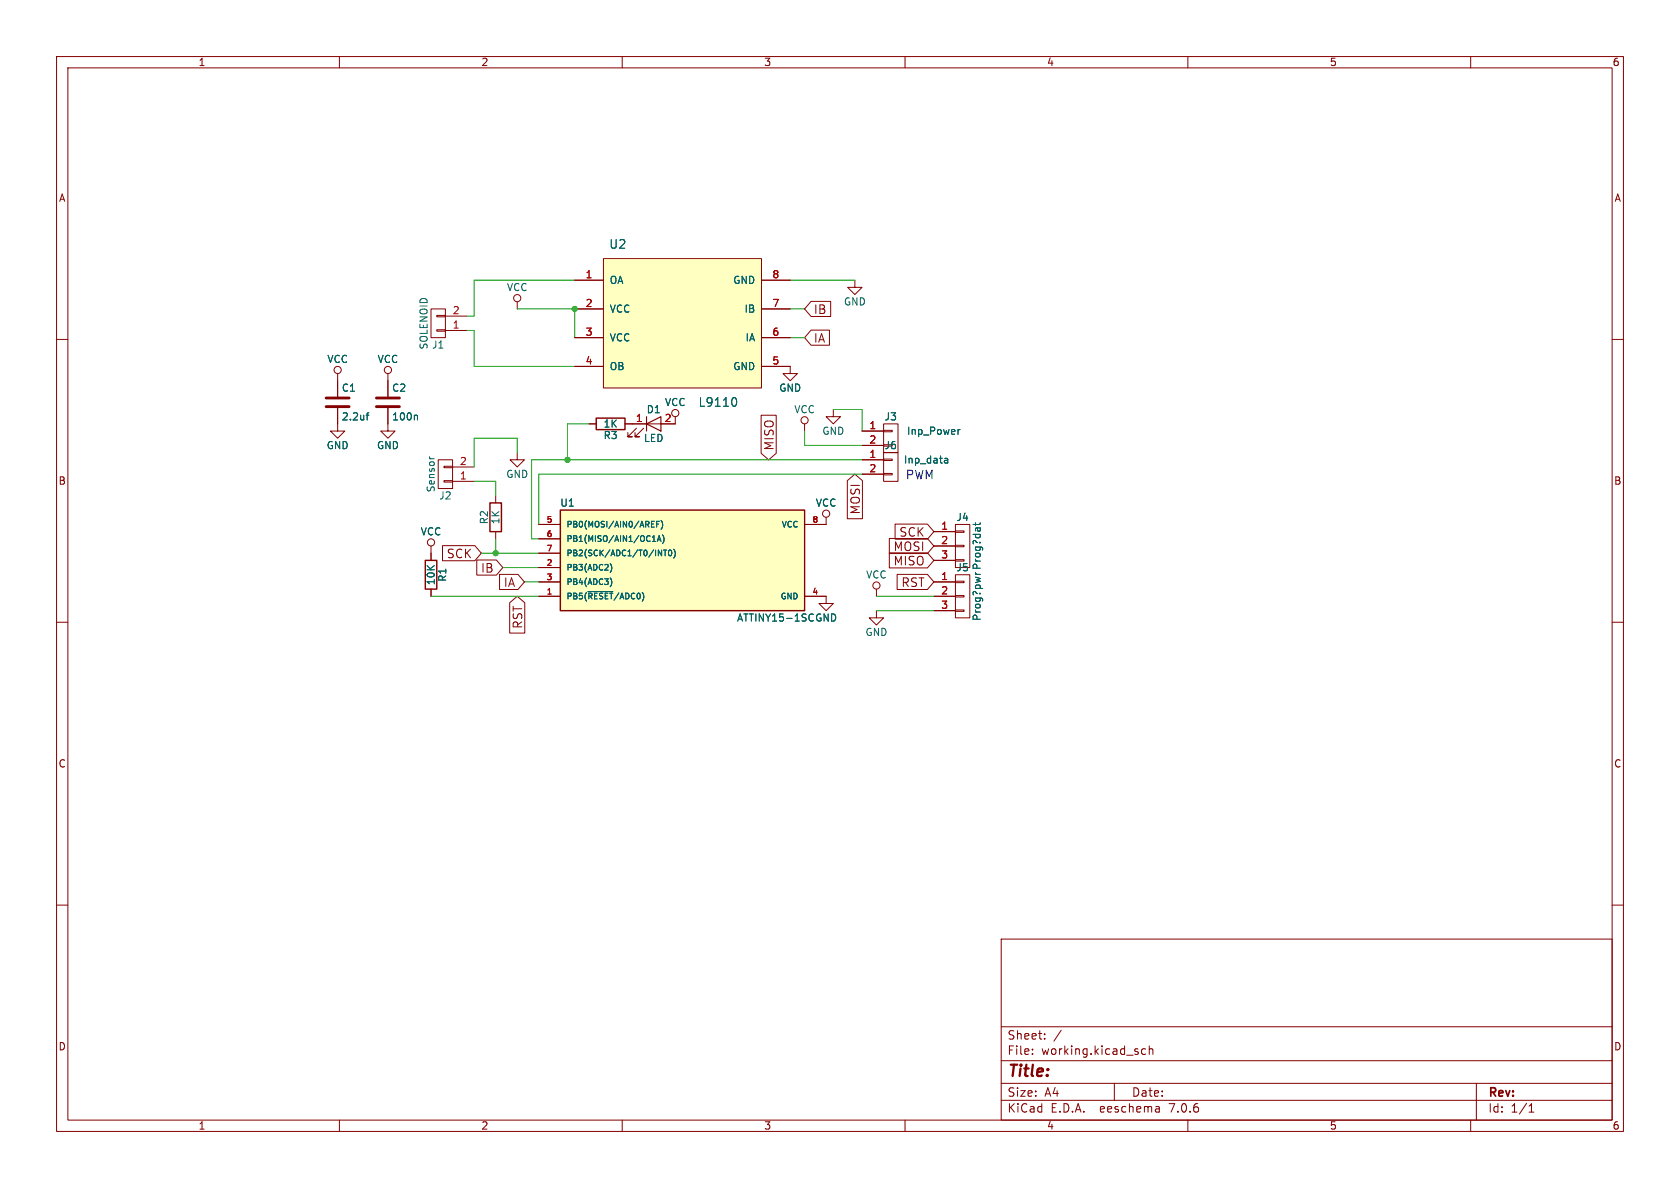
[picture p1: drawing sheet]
(kicad_sch (version 20230121) (generator eeschema)

 (paper "A4")

 (lib_symbols
  (symbol "BedLevelingSensor-rescue:ATTINY15-1SC" (pin_names (offset 1.016)) (in_bom yes) (on_board yes)
   (property "Reference" "U" (at -20.32 10.16 0) (effects (font (size 1.27 1.27))))
   (property "Value" "ATTINY15-1SC" (at 16.51 -10.16 0) (effects (font (size 1.27 1.27))))
   (property "Footprint" "Housings_SOIC:SOIC-8_3.9x4.9mm_Pitch1.27mm" (at 15.24 0 0) (effects (font (size 1.27 1.27) italic) hide))
   (property "Datasheet" "" (at -20.32 8.89 0) (effects (font (size 1.27 1.27)) hide))
   (symbol "ATTINY15-1SC_0_1"
    (rectangle (start -21.59 8.89) (end 21.59 -8.89) (stroke (width 0.254) (type solid)) (fill (type background))))
   (symbol "ATTINY15-1SC_1_1"
    (pin bidirectional line (at -25.4 -6.35 0) (length 3.81) (name "PB5(~{RESET}/ADC0)" (effects (font (size 1.016 1.016)))) (number "1" (effects (font (size 1.016 1.016)))))
    (pin bidirectional line (at -25.4 -1.27 0) (length 3.81) (name "PB3(ADC2)" (effects (font (size 1.016 1.016)))) (number "2" (effects (font (size 1.016 1.016)))))
    (pin bidirectional line (at -25.4 -3.81 0) (length 3.81) (name "PB4(ADC3)" (effects (font (size 1.016 1.016)))) (number "3" (effects (font (size 1.016 1.016)))))
    (pin power_in line (at 25.4 -6.35 180) (length 3.81) (name "GND" (effects (font (size 1.016 1.016)))) (number "4" (effects (font (size 1.016 1.016)))))
    (pin bidirectional line (at -25.4 6.35 0) (length 3.81) (name "PB0(MOSI/AIN0/AREF)" (effects (font (size 1.016 1.016)))) (number "5" (effects (font (size 1.016 1.016)))))
    (pin bidirectional line (at -25.4 3.81 0) (length 3.81) (name "PB1(MISO/AIN1/OC1A)" (effects (font (size 1.016 1.016)))) (number "6" (effects (font (size 1.016 1.016)))))
    (pin bidirectional line (at -25.4 1.27 0) (length 3.81) (name "PB2(SCK/ADC1/T0/INT0)" (effects (font (size 1.016 1.016)))) (number "7" (effects (font (size 1.016 1.016)))))
    (pin power_in line (at 25.4 6.35 180) (length 3.81) (name "VCC" (effects (font (size 1.016 1.016)))) (number "8" (effects (font (size 1.016 1.016)))))))
  (symbol "BedLevelingSensor-rescue:C" (pin_numbers hide) (pin_names (offset 0.254)) (in_bom yes) (on_board yes)
   (property "Reference" "C" (at 0.635 2.54 0) (effects (font (size 1.27 1.27)) (justify left)))
   (property "Value" "C" (at 0.635 -2.54 0) (effects (font (size 1.27 1.27)) (justify left)))
   (property "Footprint" "" (at 0.9652 -3.81 0) (effects (font (size 1.27 1.27)) hide))
   (property "Datasheet" "" (at 0 0 0) (effects (font (size 1.27 1.27)) hide))
   (symbol "C_0_1"
    (polyline (pts (xy -2.032 -0.762) (xy 2.032 -0.762)) (stroke (width 0.508) (type solid)) (fill (type none)))
    (polyline (pts (xy -2.032 0.762) (xy 2.032 0.762)) (stroke (width 0.508) (type solid)) (fill (type none))))
   (symbol "C_1_1"
    (pin passive line (at 0 3.81 270) (length 2.794) (name "~" (effects (font (size 1.27 1.27)))) (number "1" (effects (font (size 1.27 1.27)))))
    (pin passive line (at 0 -3.81 90) (length 2.794) (name "~" (effects (font (size 1.27 1.27)))) (number "2" (effects (font (size 1.27 1.27)))))))
  (symbol "BedLevelingSensor-rescue:CONN_01X02" (pin_names (offset 1.016) hide) (in_bom yes) (on_board yes)
   (property "Reference" "J" (at 0 3.81 0) (effects (font (size 1.27 1.27))))
   (property "Value" "CONN_01X02" (at 2.54 0 90) (effects (font (size 1.27 1.27))))
   (property "Footprint" "" (at 0 0 0) (effects (font (size 1.27 1.27)) hide))
   (property "Datasheet" "" (at 0 0 0) (effects (font (size 1.27 1.27)) hide))
   (symbol "CONN_01X02_0_1"
    (rectangle (start -1.27 -1.143) (end 0.254 -1.397) (stroke (width 0) (type solid)) (fill (type none)))
    (rectangle (start -1.27 1.397) (end 0.254 1.143) (stroke (width 0) (type solid)) (fill (type none)))
    (rectangle (start -1.27 2.54) (end 1.27 -2.54) (stroke (width 0) (type solid)) (fill (type none))))
   (symbol "CONN_01X02_1_1"
    (pin passive line (at -5.08 1.27 0) (length 3.81) (name "P1" (effects (font (size 1.27 1.27)))) (number "1" (effects (font (size 1.27 1.27)))))
    (pin passive line (at -5.08 -1.27 0) (length 3.81) (name "P2" (effects (font (size 1.27 1.27)))) (number "2" (effects (font (size 1.27 1.27)))))))
  (symbol "BedLevelingSensor-rescue:CONN_01X03" (pin_names (offset 1.016) hide) (in_bom yes) (on_board yes)
   (property "Reference" "J" (at 0 5.08 0) (effects (font (size 1.27 1.27))))
   (property "Value" "CONN_01X03" (at 2.54 0 90) (effects (font (size 1.27 1.27))))
   (property "Footprint" "" (at 0 0 0) (effects (font (size 1.27 1.27)) hide))
   (property "Datasheet" "" (at 0 0 0) (effects (font (size 1.27 1.27)) hide))
   (symbol "CONN_01X03_0_1"
    (rectangle (start -1.27 -2.413) (end 0.254 -2.667) (stroke (width 0) (type solid)) (fill (type none)))
    (rectangle (start -1.27 0.127) (end 0.254 -0.127) (stroke (width 0) (type solid)) (fill (type none)))
    (rectangle (start -1.27 2.667) (end 0.254 2.413) (stroke (width 0) (type solid)) (fill (type none)))
    (rectangle (start -1.27 3.81) (end 1.27 -3.81) (stroke (width 0) (type solid)) (fill (type none))))
   (symbol "CONN_01X03_1_1"
    (pin passive line (at -5.08 2.54 0) (length 3.81) (name "P1" (effects (font (size 1.27 1.27)))) (number "1" (effects (font (size 1.27 1.27)))))
    (pin passive line (at -5.08 0 0) (length 3.81) (name "P2" (effects (font (size 1.27 1.27)))) (number "2" (effects (font (size 1.27 1.27)))))
    (pin passive line (at -5.08 -2.54 0) (length 3.81) (name "P3" (effects (font (size 1.27 1.27)))) (number "3" (effects (font (size 1.27 1.27)))))))
  (symbol "BedLevelingSensor-rescue:GND" (power) (pin_names (offset 0)) (in_bom yes) (on_board yes)
   (property "Reference" "#PWR" (at 0 -6.35 0) (effects (font (size 1.27 1.27)) hide))
   (property "Value" "GND" (at 0 -3.81 0) (effects (font (size 1.27 1.27))))
   (property "Footprint" "" (at 0 0 0) (effects (font (size 1.27 1.27)) hide))
   (property "Datasheet" "" (at 0 0 0) (effects (font (size 1.27 1.27)) hide))
   (symbol "GND_0_1"
    (polyline (pts (xy 0 0) (xy 0 -1.27) (xy 1.27 -1.27) (xy 0 -2.54) (xy -1.27 -1.27) (xy 0 -1.27)) (stroke (width 0) (type solid)) (fill (type none))))
   (symbol "GND_1_1"
    (pin power_in line (at 0 0 270) (length 0) hide (name "GND" (effects (font (size 1.27 1.27)))) (number "1" (effects (font (size 1.27 1.27)))))))
  (symbol "BedLevelingSensor-rescue:LED" (pin_names (offset 1.016) hide) (in_bom yes) (on_board yes)
   (property "Reference" "D" (at 0 2.54 0) (effects (font (size 1.27 1.27))))
   (property "Value" "LED" (at 0 -2.54 0) (effects (font (size 1.27 1.27))))
   (property "Footprint" "" (at 0 0 0) (effects (font (size 1.27 1.27)) hide))
   (property "Datasheet" "" (at 0 0 0) (effects (font (size 1.27 1.27)) hide))
   (symbol "LED_0_1"
    (polyline (pts (xy -1.27 -1.27) (xy -1.27 1.27)) (stroke (width 0.2032) (type solid)) (fill (type none)))
    (polyline (pts (xy -1.27 0) (xy 1.27 0)) (stroke (width 0) (type solid)) (fill (type none)))
    (polyline (pts (xy 1.27 -1.27) (xy 1.27 1.27) (xy -1.27 0) (xy 1.27 -1.27)) (stroke (width 0.2032) (type solid)) (fill (type none)))
    (polyline (pts (xy -3.048 -0.762) (xy -4.572 -2.286) (xy -3.81 -2.286) (xy -4.572 -2.286) (xy -4.572 -1.524)) (stroke (width 0) (type solid)) (fill (type none)))
    (polyline (pts (xy -1.778 -0.762) (xy -3.302 -2.286) (xy -2.54 -2.286) (xy -3.302 -2.286) (xy -3.302 -1.524)) (stroke (width 0) (type solid)) (fill (type none))))
   (symbol "LED_1_1"
    (pin passive line (at -3.81 0 0) (length 2.54) (name "K" (effects (font (size 1.27 1.27)))) (number "1" (effects (font (size 1.27 1.27)))))
    (pin passive line (at 3.81 0 180) (length 2.54) (name "A" (effects (font (size 1.27 1.27)))) (number "2" (effects (font (size 1.27 1.27)))))))
  (symbol "BedLevelingSensor-rescue:R" (pin_numbers hide) (pin_names (offset 0)) (in_bom yes) (on_board yes)
   (property "Reference" "R" (at 2.032 0 90) (effects (font (size 1.27 1.27))))
   (property "Value" "R" (at 0 0 90) (effects (font (size 1.27 1.27))))
   (property "Footprint" "" (at -1.778 0 90) (effects (font (size 1.27 1.27)) hide))
   (property "Datasheet" "" (at 0 0 0) (effects (font (size 1.27 1.27)) hide))
   (symbol "R_0_1"
    (rectangle (start -1.016 -2.54) (end 1.016 2.54) (stroke (width 0.254) (type solid)) (fill (type none))))
   (symbol "R_1_1"
    (pin passive line (at 0 3.81 270) (length 1.27) (name "~" (effects (font (size 1.27 1.27)))) (number "1" (effects (font (size 1.27 1.27)))))
    (pin passive line (at 0 -3.81 90) (length 1.27) (name "~" (effects (font (size 1.27 1.27)))) (number "2" (effects (font (size 1.27 1.27)))))))
  (symbol "BedLevelingSensor-rescue:VCC" (power) (pin_names (offset 0)) (in_bom yes) (on_board yes)
   (property "Reference" "#PWR" (at 0 -3.81 0) (effects (font (size 1.27 1.27)) hide))
   (property "Value" "VCC" (at 0 3.81 0) (effects (font (size 1.27 1.27))))
   (property "Footprint" "" (at 0 0 0) (effects (font (size 1.27 1.27)) hide))
   (property "Datasheet" "" (at 0 0 0) (effects (font (size 1.27 1.27)) hide))
   (symbol "VCC_0_1"
    (polyline (pts (xy 0 0) (xy 0 1.27)) (stroke (width 0) (type solid)) (fill (type none)))
    (circle (center 0 1.905) (radius 0.635) (stroke (width 0) (type solid)) (fill (type none))))
   (symbol "VCC_1_1"
    (pin power_in line (at 0 0 90) (length 0) hide (name "VCC" (effects (font (size 1.27 1.27)))) (number "1" (effects (font (size 1.27 1.27)))))))
  (symbol "l9110:L9110" (pin_names (offset 1.016)) (in_bom yes) (on_board yes)
   (property "Reference" "U" (at -12.7 13.97 0) (effects (font (size 1.524 1.524))))
   (property "Value" "L9110" (at 5.08 -13.97 0) (effects (font (size 1.524 1.524))))
   (property "Footprint" "" (at -30.48 24.13 0) (effects (font (size 1.524 1.524)) hide))
   (property "Datasheet" "" (at -30.48 24.13 0) (effects (font (size 1.524 1.524)) hide))
   (symbol "L9110_0_1"
    (rectangle (start -15.24 11.43) (end 12.7 -11.43) (stroke (width 0) (type solid)) (fill (type background))))
   (symbol "L9110_1_1"
    (pin output line (at -20.32 7.62 0) (length 5.08) (name "OA" (effects (font (size 1.27 1.27)))) (number "1" (effects (font (size 1.27 1.27)))))
    (pin power_in line (at -20.32 2.54 0) (length 5.08) (name "VCC" (effects (font (size 1.27 1.27)))) (number "2" (effects (font (size 1.27 1.27)))))
    (pin power_in line (at -20.32 -2.54 0) (length 5.08) (name "VCC" (effects (font (size 1.27 1.27)))) (number "3" (effects (font (size 1.27 1.27)))))
    (pin output line (at -20.32 -7.62 0) (length 5.08) (name "OB" (effects (font (size 1.27 1.27)))) (number "4" (effects (font (size 1.27 1.27)))))
    (pin power_out line (at 17.78 -7.62 180) (length 5.08) (name "GND" (effects (font (size 1.27 1.27)))) (number "5" (effects (font (size 1.27 1.27)))))
    (pin input line (at 17.78 -2.54 180) (length 5.08) (name "IA" (effects (font (size 1.27 1.27)))) (number "6" (effects (font (size 1.27 1.27)))))
    (pin input line (at 17.78 2.54 180) (length 5.08) (name "IB" (effects (font (size 1.27 1.27)))) (number "7" (effects (font (size 1.27 1.27)))))
    (pin power_in line (at 17.78 7.62 180) (length 5.08) (name "GND" (effects (font (size 1.27 1.27)))) (number "8" (effects (font (size 1.27 1.27))))))))

 (junction (at 87.63 97.79) (diameter 0) (color 0 0 0 0))
 (junction (at 101.6 54.61) (diameter 0) (color 0 0 0 0))
 (junction (at 100.33 81.28) (diameter 0) (color 0 0 0 0))

 (wire (pts (xy 93.98 95.25) (xy 93.98 81.28)) (stroke (width 0) (type default)))
 (wire (pts (xy 85.09 97.79) (xy 87.63 97.79)) (stroke (width 0) (type default)))
 (wire (pts (xy 76.2 105.41) (xy 95.25 105.41)) (stroke (width 0) (type default)))
 (wire (pts (xy 87.63 97.79) (xy 95.25 97.79)) (stroke (width 0) (type default)))
 (wire (pts (xy 100.33 81.28) (xy 152.4 81.28)) (stroke (width 0) (type default)))
 (wire (pts (xy 95.25 102.87) (xy 92.71 102.87)) (stroke (width 0) (type default)))
 (wire (pts (xy 142.24 59.69) (xy 139.7 59.69)) (stroke (width 0) (type default)))
 (wire (pts (xy 142.24 78.74) (xy 142.24 76.2)) (stroke (width 0) (type default)))
 (wire (pts (xy 83.82 55.88) (xy 83.82 49.53)) (stroke (width 0) (type default)))
 (wire (pts (xy 151.13 49.53) (xy 139.7 49.53)) (stroke (width 0) (type default)))
 (wire (pts (xy 101.6 54.61) (xy 101.6 59.69)) (stroke (width 0) (type default)))
 (wire (pts (xy 95.25 100.33) (xy 88.9 100.33)) (stroke (width 0) (type default)))
 (wire (pts (xy 152.4 72.39) (xy 152.4 76.2)) (stroke (width 0) (type default)))
 (wire (pts (xy 82.55 58.42) (xy 83.82 58.42)) (stroke (width 0) (type default)))
 (wire (pts (xy 95.25 83.82) (xy 95.25 92.71)) (stroke (width 0) (type default)))
 (wire (pts (xy 83.82 64.77) (xy 101.6 64.77)) (stroke (width 0) (type default)))
 (wire (pts (xy 152.4 83.82) (xy 95.25 83.82)) (stroke (width 0) (type default)))
 (wire (pts (xy 87.63 85.09) (xy 83.82 85.09)) (stroke (width 0) (type default)))
 (wire (pts (xy 95.25 95.25) (xy 93.98 95.25)) (stroke (width 0) (type default)))
 (wire (pts (xy 142.24 54.61) (xy 139.7 54.61)) (stroke (width 0) (type default)))
 (wire (pts (xy 93.98 81.28) (xy 100.33 81.28)) (stroke (width 0) (type default)))
 (wire (pts (xy 147.32 72.39) (xy 152.4 72.39)) (stroke (width 0) (type default)))
 (wire (pts (xy 91.44 54.61) (xy 101.6 54.61)) (stroke (width 0) (type default)))
 (wire (pts (xy 165.1 107.95) (xy 154.94 107.95)) (stroke (width 0) (type default)))
 (wire (pts (xy 91.44 80.01) (xy 91.44 77.47)) (stroke (width 0) (type default)))
 (wire (pts (xy 82.55 55.88) (xy 83.82 55.88)) (stroke (width 0) (type default)))
 (wire (pts (xy 104.14 74.93) (xy 100.33 74.93)) (stroke (width 0) (type default)))
 (wire (pts (xy 91.44 77.47) (xy 83.82 77.47)) (stroke (width 0) (type default)))
 (wire (pts (xy 83.82 58.42) (xy 83.82 64.77)) (stroke (width 0) (type default)))
 (wire (pts (xy 83.82 49.53) (xy 101.6 49.53)) (stroke (width 0) (type default)))
 (wire (pts (xy 152.4 78.74) (xy 142.24 78.74)) (stroke (width 0) (type default)))
 (wire (pts (xy 165.1 105.41) (xy 154.94 105.41)) (stroke (width 0) (type default)))
 (wire (pts (xy 83.82 82.55) (xy 83.82 77.47)) (stroke (width 0) (type default)))
 (wire (pts (xy 87.63 95.25) (xy 87.63 97.79)) (stroke (width 0) (type default)))
 (wire (pts (xy 100.33 74.93) (xy 100.33 81.28)) (stroke (width 0) (type default)))
 (wire (pts (xy 87.63 87.63) (xy 87.63 85.09)) (stroke (width 0) (type default)))

 (text "PWM" (at 160.02 85.09 0) (effects (font (size 1.524 1.524)) (justify left bottom)))

 (global_label "SCK" (shape input) (at 165.1 93.98 180) (effects (font (size 1.524 1.524)) (justify right))
  (property "Intersheetrefs" "${INTERSHEET_REFS}" (at 165.1 93.98 0) (effects (font (size 1.27 1.27)) hide)))
 (global_label "IB" (shape input) (at 142.24 54.61 0) (effects (font (size 1.524 1.524)) (justify left))
  (property "Intersheetrefs" "${INTERSHEET_REFS}" (at 142.24 54.61 0) (effects (font (size 1.27 1.27)) hide)))
 (global_label "IA" (shape input) (at 92.71 102.87 180) (effects (font (size 1.524 1.524)) (justify right))
  (property "Intersheetrefs" "${INTERSHEET_REFS}" (at 92.71 102.87 0) (effects (font (size 1.27 1.27)) hide)))
 (global_label "MOSI" (shape input) (at 151.13 83.82 270) (effects (font (size 1.524 1.524)) (justify right))
  (property "Intersheetrefs" "${INTERSHEET_REFS}" (at 151.13 83.82 0) (effects (font (size 1.27 1.27)) hide)))
 (global_label "MISO" (shape input) (at 165.1 99.06 180) (effects (font (size 1.524 1.524)) (justify right))
  (property "Intersheetrefs" "${INTERSHEET_REFS}" (at 165.1 99.06 0) (effects (font (size 1.27 1.27)) hide)))
 (global_label "RST" (shape input) (at 165.1 102.87 180) (effects (font (size 1.524 1.524)) (justify right))
  (property "Intersheetrefs" "${INTERSHEET_REFS}" (at 165.1 102.87 0) (effects (font (size 1.27 1.27)) hide)))
 (global_label "IB" (shape input) (at 88.9 100.33 180) (effects (font (size 1.524 1.524)) (justify right))
  (property "Intersheetrefs" "${INTERSHEET_REFS}" (at 88.9 100.33 0) (effects (font (size 1.27 1.27)) hide)))
 (global_label "MOSI" (shape input) (at 165.1 96.52 180) (effects (font (size 1.524 1.524)) (justify right))
  (property "Intersheetrefs" "${INTERSHEET_REFS}" (at 165.1 96.52 0) (effects (font (size 1.27 1.27)) hide)))
 (global_label "SCK" (shape input) (at 85.09 97.79 180) (effects (font (size 1.524 1.524)) (justify right))
  (property "Intersheetrefs" "${INTERSHEET_REFS}" (at 85.09 97.79 0) (effects (font (size 1.27 1.27)) hide)))
 (global_label "MISO" (shape input) (at 135.89 81.28 90) (effects (font (size 1.524 1.524)) (justify left))
  (property "Intersheetrefs" "${INTERSHEET_REFS}" (at 135.89 81.28 0) (effects (font (size 1.27 1.27)) hide)))
 (global_label "IA" (shape input) (at 142.24 59.69 0) (effects (font (size 1.524 1.524)) (justify left))
  (property "Intersheetrefs" "${INTERSHEET_REFS}" (at 142.24 59.69 0) (effects (font (size 1.27 1.27)) hide)))
 (global_label "RST" (shape input) (at 91.44 105.41 270) (effects (font (size 1.524 1.524)) (justify right))
  (property "Intersheetrefs" "${INTERSHEET_REFS}" (at 91.44 105.41 0) (effects (font (size 1.27 1.27)) hide)))

 (symbol (lib_id "BedLevelingSensor-rescue:ATTINY15-1SC") (at 120.65 99.06 0) (unit 1) (in_bom yes) (on_board yes) (dnp no)
  (property "Reference" "U1" (at 100.33 88.9 0) (effects (font (size 1.27 1.27))))
  (property "Value" "ATTINY15-1SC" (at 137.16 109.22 0) (effects (font (size 1.27 1.27))))
  (property "Footprint" "SMD_Packages:SOIC-8-N" (at 135.89 99.06 0) (effects (font (size 1.27 1.27) italic) hide))
  (property "Datasheet" "" (at 100.33 90.17 0) (effects (font (size 1.27 1.27)) hide)) (pin "1") (pin "2") (pin "3") (pin "4") (pin "5") (pin "6") (pin "7") (pin "8"))

 (symbol (lib_id "BedLevelingSensor-rescue:GND") (at 146.05 105.41 0) (unit 1) (in_bom yes) (on_board yes) (dnp no)
  (property "Reference" "#PWR12" (at 146.05 111.76 0) (effects (font (size 1.27 1.27)) hide))
  (property "Value" "GND" (at 146.05 109.22 0) (effects (font (size 1.27 1.27))))
  (property "Footprint" "" (at 146.05 105.41 0) (effects (font (size 1.27 1.27)) hide))
  (property "Datasheet" "" (at 146.05 105.41 0) (effects (font (size 1.27 1.27)) hide)) (pin "1"))

 (symbol (lib_id "BedLevelingSensor-rescue:VCC") (at 146.05 92.71 0) (unit 1) (in_bom yes) (on_board yes) (dnp no)
  (property "Reference" "#PWR11" (at 146.05 96.52 0) (effects (font (size 1.27 1.27)) hide))
  (property "Value" "VCC" (at 146.05 88.9 0) (effects (font (size 1.27 1.27))))
  (property "Footprint" "" (at 146.05 92.71 0) (effects (font (size 1.27 1.27)) hide))
  (property "Datasheet" "" (at 146.05 92.71 0) (effects (font (size 1.27 1.27)) hide)) (pin "1"))

 (symbol (lib_id "BedLevelingSensor-rescue:R") (at 76.2 101.6 0) (unit 1) (in_bom yes) (on_board yes) (dnp no)
  (property "Reference" "R1" (at 78.232 101.6 90) (effects (font (size 1.27 1.27))))
  (property "Value" "10K" (at 76.2 101.6 90) (effects (font (size 1.27 1.27))))
  (property "Footprint" "Resistors_SMD:R_0603_HandSoldering" (at 74.422 101.6 90) (effects (font (size 1.27 1.27)) hide))
  (property "Datasheet" "" (at 76.2 101.6 0) (effects (font (size 1.27 1.27)) hide)) (pin "1") (pin "2"))

 (symbol (lib_id "BedLevelingSensor-rescue:VCC") (at 76.2 97.79 0) (unit 1) (in_bom yes) (on_board yes) (dnp no)
  (property "Reference" "#PWR5" (at 76.2 101.6 0) (effects (font (size 1.27 1.27)) hide))
  (property "Value" "VCC" (at 76.2 93.98 0) (effects (font (size 1.27 1.27))))
  (property "Footprint" "" (at 76.2 97.79 0) (effects (font (size 1.27 1.27)) hide))
  (property "Datasheet" "" (at 76.2 97.79 0) (effects (font (size 1.27 1.27)) hide)) (pin "1"))

 (symbol (lib_id "l9110:L9110") (at 121.92 57.15 0) (unit 1) (in_bom yes) (on_board yes) (dnp no)
  (property "Reference" "U2" (at 109.22 43.18 0) (effects (font (size 1.524 1.524))))
  (property "Value" "L9110" (at 127 71.12 0) (effects (font (size 1.524 1.524))))
  (property "Footprint" "Housings_SOIC:SOIC-8_3.9x4.9mm_Pitch1.27mm" (at 91.44 33.02 0) (effects (font (size 1.524 1.524)) hide))
  (property "Datasheet" "" (at 91.44 33.02 0) (effects (font (size 1.524 1.524)) hide)) (pin "1") (pin "2") (pin "3") (pin "4") (pin "5") (pin "6") (pin "7") (pin "8"))

 (symbol (lib_id "BedLevelingSensor-rescue:GND") (at 139.7 64.77 0) (unit 1) (in_bom yes) (on_board yes) (dnp no)
  (property "Reference" "#PWR9" (at 139.7 71.12 0) (effects (font (size 1.27 1.27)) hide))
  (property "Value" "GND" (at 139.7 68.58 0) (effects (font (size 1.27 1.27))))
  (property "Footprint" "" (at 139.7 64.77 0) (effects (font (size 1.27 1.27)) hide))
  (property "Datasheet" "" (at 139.7 64.77 0) (effects (font (size 1.27 1.27)) hide)) (pin "1"))

 (symbol (lib_id "BedLevelingSensor-rescue:GND") (at 151.13 49.53 0) (unit 1) (in_bom yes) (on_board yes) (dnp no)
  (property "Reference" "#PWR14" (at 151.13 55.88 0) (effects (font (size 1.27 1.27)) hide))
  (property "Value" "GND" (at 151.13 53.34 0) (effects (font (size 1.27 1.27))))
  (property "Footprint" "" (at 151.13 49.53 0) (effects (font (size 1.27 1.27)) hide))
  (property "Datasheet" "" (at 151.13 49.53 0) (effects (font (size 1.27 1.27)) hide)) (pin "1"))

 (symbol (lib_id "BedLevelingSensor-rescue:VCC") (at 91.44 54.61 0) (unit 1) (in_bom yes) (on_board yes) (dnp no)
  (property "Reference" "#PWR6" (at 91.44 58.42 0) (effects (font (size 1.27 1.27)) hide))
  (property "Value" "VCC" (at 91.44 50.8 0) (effects (font (size 1.27 1.27))))
  (property "Footprint" "" (at 91.44 54.61 0) (effects (font (size 1.27 1.27)) hide))
  (property "Datasheet" "" (at 91.44 54.61 0) (effects (font (size 1.27 1.27)) hide)) (pin "1"))

 (symbol (lib_id "BedLevelingSensor-rescue:CONN_01X02") (at 77.47 57.15 180) (unit 1) (in_bom yes) (on_board yes) (dnp no)
  (property "Reference" "J1" (at 77.47 60.96 0) (effects (font (size 1.27 1.27))))
  (property "Value" "SOLENOID" (at 74.93 57.15 90) (effects (font (size 1.27 1.27))))
  (property "Footprint" "Capacitors_SMD:C_1210_HandSoldering" (at 77.47 57.15 0) (effects (font (size 1.27 1.27)) hide))
  (property "Datasheet" "" (at 77.47 57.15 0) (effects (font (size 1.27 1.27)) hide)) (pin "1") (pin "2"))

 (symbol (lib_id "BedLevelingSensor-rescue:CONN_01X02") (at 78.74 83.82 180) (unit 1) (in_bom yes) (on_board yes) (dnp no)
  (property "Reference" "J2" (at 78.74 87.63 0) (effects (font (size 1.27 1.27))))
  (property "Value" "Sensor" (at 76.2 83.82 90) (effects (font (size 1.27 1.27))))
  (property "Footprint" "Capacitors_SMD:C_1210_HandSoldering" (at 78.74 83.82 0) (effects (font (size 1.27 1.27)) hide))
  (property "Datasheet" "" (at 78.74 83.82 0) (effects (font (size 1.27 1.27)) hide)) (pin "1") (pin "2"))

 (symbol (lib_id "BedLevelingSensor-rescue:R") (at 87.63 91.44 180) (unit 1) (in_bom yes) (on_board yes) (dnp no)
  (property "Reference" "R2" (at 85.598 91.44 90) (effects (font (size 1.27 1.27))))
  (property "Value" "1K" (at 87.63 91.44 90) (effects (font (size 1.27 1.27))))
  (property "Footprint" "Resistors_SMD:R_0603_HandSoldering" (at 89.408 91.44 90) (effects (font (size 1.27 1.27)) hide))
  (property "Datasheet" "" (at 87.63 91.44 0) (effects (font (size 1.27 1.27)) hide)) (pin "1") (pin "2"))

 (symbol (lib_id "BedLevelingSensor-rescue:GND") (at 91.44 80.01 0) (unit 1) (in_bom yes) (on_board yes) (dnp no)
  (property "Reference" "#PWR7" (at 91.44 86.36 0) (effects (font (size 1.27 1.27)) hide))
  (property "Value" "GND" (at 91.44 83.82 0) (effects (font (size 1.27 1.27))))
  (property "Footprint" "" (at 91.44 80.01 0) (effects (font (size 1.27 1.27)) hide))
  (property "Datasheet" "" (at 91.44 80.01 0) (effects (font (size 1.27 1.27)) hide)) (pin "1"))

 (symbol (lib_id "BedLevelingSensor-rescue:GND") (at 147.32 72.39 0) (unit 1) (in_bom yes) (on_board yes) (dnp no)
  (property "Reference" "#PWR13" (at 147.32 78.74 0) (effects (font (size 1.27 1.27)) hide))
  (property "Value" "GND" (at 147.32 76.2 0) (effects (font (size 1.27 1.27))))
  (property "Footprint" "" (at 147.32 72.39 0) (effects (font (size 1.27 1.27)) hide))
  (property "Datasheet" "" (at 147.32 72.39 0) (effects (font (size 1.27 1.27)) hide)) (pin "1"))

 (symbol (lib_id "BedLevelingSensor-rescue:VCC") (at 142.24 76.2 0) (unit 1) (in_bom yes) (on_board yes) (dnp no)
  (property "Reference" "#PWR10" (at 142.24 80.01 0) (effects (font (size 1.27 1.27)) hide))
  (property "Value" "VCC" (at 142.24 72.39 0) (effects (font (size 1.27 1.27))))
  (property "Footprint" "" (at 142.24 76.2 0) (effects (font (size 1.27 1.27)) hide))
  (property "Datasheet" "" (at 142.24 76.2 0) (effects (font (size 1.27 1.27)) hide)) (pin "1"))

 (symbol (lib_id "BedLevelingSensor-rescue:LED") (at 115.57 74.93 0) (unit 1) (in_bom yes) (on_board yes) (dnp no)
  (property "Reference" "D1" (at 115.57 72.39 0) (effects (font (size 1.27 1.27))))
  (property "Value" "LED" (at 115.57 77.47 0) (effects (font (size 1.27 1.27))))
  (property "Footprint" "LEDs:LED_0805" (at 115.57 74.93 0) (effects (font (size 1.27 1.27)) hide))
  (property "Datasheet" "" (at 115.57 74.93 0) (effects (font (size 1.27 1.27)) hide)) (pin "1") (pin "2"))

 (symbol (lib_id "BedLevelingSensor-rescue:R") (at 107.95 74.93 270) (unit 1) (in_bom yes) (on_board yes) (dnp no)
  (property "Reference" "R3" (at 107.95 76.962 90) (effects (font (size 1.27 1.27))))
  (property "Value" "1K" (at 107.95 74.93 90) (effects (font (size 1.27 1.27))))
  (property "Footprint" "Resistors_SMD:R_0603_HandSoldering" (at 107.95 73.152 90) (effects (font (size 1.27 1.27)) hide))
  (property "Datasheet" "" (at 107.95 74.93 0) (effects (font (size 1.27 1.27)) hide)) (pin "1") (pin "2"))

 (symbol (lib_id "BedLevelingSensor-rescue:CONN_01X03") (at 170.18 96.52 0) (unit 1) (in_bom yes) (on_board yes) (dnp no)
  (property "Reference" "J4" (at 170.18 91.44 0) (effects (font (size 1.27 1.27))))
  (property "Value" "Prog?dat" (at 172.72 96.52 90) (effects (font (size 1.27 1.27))))
  (property "Footprint" "Connectors:GS3" (at 170.18 96.52 0) (effects (font (size 1.27 1.27)) hide))
  (property "Datasheet" "" (at 170.18 96.52 0) (effects (font (size 1.27 1.27)) hide)) (pin "1") (pin "2") (pin "3"))

 (symbol (lib_id "BedLevelingSensor-rescue:CONN_01X03") (at 170.18 105.41 0) (unit 1) (in_bom yes) (on_board yes) (dnp no)
  (property "Reference" "J5" (at 170.18 100.33 0) (effects (font (size 1.27 1.27))))
  (property "Value" "Prog?pwr" (at 172.72 105.41 90) (effects (font (size 1.27 1.27))))
  (property "Footprint" "Connectors:GS3" (at 170.18 105.41 0) (effects (font (size 1.27 1.27)) hide))
  (property "Datasheet" "" (at 170.18 105.41 0) (effects (font (size 1.27 1.27)) hide)) (pin "1") (pin "2") (pin "3"))

 (symbol (lib_id "BedLevelingSensor-rescue:VCC") (at 154.94 105.41 0) (unit 1) (in_bom yes) (on_board yes) (dnp no)
  (property "Reference" "#PWR15" (at 154.94 109.22 0) (effects (font (size 1.27 1.27)) hide))
  (property "Value" "VCC" (at 154.94 101.6 0) (effects (font (size 1.27 1.27))))
  (property "Footprint" "" (at 154.94 105.41 0) (effects (font (size 1.27 1.27)) hide))
  (property "Datasheet" "" (at 154.94 105.41 0) (effects (font (size 1.27 1.27)) hide)) (pin "1"))

 (symbol (lib_id "BedLevelingSensor-rescue:GND") (at 154.94 107.95 0) (unit 1) (in_bom yes) (on_board yes) (dnp no)
  (property "Reference" "#PWR16" (at 154.94 114.3 0) (effects (font (size 1.27 1.27)) hide))
  (property "Value" "GND" (at 154.94 111.76 0) (effects (font (size 1.27 1.27))))
  (property "Footprint" "" (at 154.94 107.95 0) (effects (font (size 1.27 1.27)) hide))
  (property "Datasheet" "" (at 154.94 107.95 0) (effects (font (size 1.27 1.27)) hide)) (pin "1"))

 (symbol (lib_id "BedLevelingSensor-rescue:C") (at 68.58 71.12 0) (unit 1) (in_bom yes) (on_board yes) (dnp no)
  (property "Reference" "C2" (at 69.215 68.58 0) (effects (font (size 1.27 1.27)) (justify left)))
  (property "Value" "100n" (at 69.215 73.66 0) (effects (font (size 1.27 1.27)) (justify left)))
  (property "Footprint" "Capacitors_SMD:C_0603_HandSoldering" (at 69.5452 74.93 0) (effects (font (size 1.27 1.27)) hide))
  (property "Datasheet" "" (at 68.58 71.12 0) (effects (font (size 1.27 1.27)) hide)) (pin "1") (pin "2"))

 (symbol (lib_id "BedLevelingSensor-rescue:C") (at 59.69 71.12 0) (unit 1) (in_bom yes) (on_board yes) (dnp no)
  (property "Reference" "C1" (at 60.325 68.58 0) (effects (font (size 1.27 1.27)) (justify left)))
  (property "Value" "2.2uf" (at 60.325 73.66 0) (effects (font (size 1.27 1.27)) (justify left)))
  (property "Footprint" "Capacitors_SMD:C_0603_HandSoldering" (at 60.6552 74.93 0) (effects (font (size 1.27 1.27)) hide))
  (property "Datasheet" "" (at 59.69 71.12 0) (effects (font (size 1.27 1.27)) hide)) (pin "1") (pin "2"))

 (symbol (lib_id "BedLevelingSensor-rescue:GND") (at 68.58 74.93 0) (unit 1) (in_bom yes) (on_board yes) (dnp no)
  (property "Reference" "#PWR4" (at 68.58 81.28 0) (effects (font (size 1.27 1.27)) hide))
  (property "Value" "GND" (at 68.58 78.74 0) (effects (font (size 1.27 1.27))))
  (property "Footprint" "" (at 68.58 74.93 0) (effects (font (size 1.27 1.27)) hide))
  (property "Datasheet" "" (at 68.58 74.93 0) (effects (font (size 1.27 1.27)) hide)) (pin "1"))

 (symbol (lib_id "BedLevelingSensor-rescue:GND") (at 59.69 74.93 0) (unit 1) (in_bom yes) (on_board yes) (dnp no)
  (property "Reference" "#PWR2" (at 59.69 81.28 0) (effects (font (size 1.27 1.27)) hide))
  (property "Value" "GND" (at 59.69 78.74 0) (effects (font (size 1.27 1.27))))
  (property "Footprint" "" (at 59.69 74.93 0) (effects (font (size 1.27 1.27)) hide))
  (property "Datasheet" "" (at 59.69 74.93 0) (effects (font (size 1.27 1.27)) hide)) (pin "1"))

 (symbol (lib_id "BedLevelingSensor-rescue:VCC") (at 68.58 67.31 0) (unit 1) (in_bom yes) (on_board yes) (dnp no)
  (property "Reference" "#PWR3" (at 68.58 71.12 0) (effects (font (size 1.27 1.27)) hide))
  (property "Value" "VCC" (at 68.58 63.5 0) (effects (font (size 1.27 1.27))))
  (property "Footprint" "" (at 68.58 67.31 0) (effects (font (size 1.27 1.27)) hide))
  (property "Datasheet" "" (at 68.58 67.31 0) (effects (font (size 1.27 1.27)) hide)) (pin "1"))

 (symbol (lib_id "BedLevelingSensor-rescue:VCC") (at 59.69 67.31 0) (unit 1) (in_bom yes) (on_board yes) (dnp no)
  (property "Reference" "#PWR1" (at 59.69 71.12 0) (effects (font (size 1.27 1.27)) hide))
  (property "Value" "VCC" (at 59.69 63.5 0) (effects (font (size 1.27 1.27))))
  (property "Footprint" "" (at 59.69 67.31 0) (effects (font (size 1.27 1.27)) hide))
  (property "Datasheet" "" (at 59.69 67.31 0) (effects (font (size 1.27 1.27)) hide)) (pin "1"))

 (symbol (lib_id "BedLevelingSensor-rescue:VCC") (at 119.38 74.93 0) (unit 1) (in_bom yes) (on_board yes) (dnp no)
  (property "Reference" "#PWR8" (at 119.38 78.74 0) (effects (font (size 1.27 1.27)) hide))
  (property "Value" "VCC" (at 119.38 71.12 0) (effects (font (size 1.27 1.27))))
  (property "Footprint" "" (at 119.38 74.93 0) (effects (font (size 1.27 1.27)) hide))
  (property "Datasheet" "" (at 119.38 74.93 0) (effects (font (size 1.27 1.27)) hide)) (pin "1"))

 (symbol (lib_id "BedLevelingSensor-rescue:CONN_01X02") (at 157.48 77.47 0) (unit 1) (in_bom yes) (on_board yes) (dnp no)
  (property "Reference" "J3" (at 157.48 73.66 0) (effects (font (size 1.27 1.27))))
  (property "Value" "Inp_Power" (at 165.1 76.2 0) (effects (font (size 1.27 1.27))))
  (property "Footprint" "Connectors:GS2" (at 157.48 77.47 0) (effects (font (size 1.27 1.27)) hide))
  (property "Datasheet" "" (at 157.48 77.47 0) (effects (font (size 1.27 1.27)) hide)) (pin "1") (pin "2"))

 (symbol (lib_id "BedLevelingSensor-rescue:CONN_01X02") (at 157.48 82.55 0) (unit 1) (in_bom yes) (on_board yes) (dnp no)
  (property "Reference" "J6" (at 157.48 78.74 0) (effects (font (size 1.27 1.27))))
  (property "Value" "Inp_data" (at 163.83 81.28 0) (effects (font (size 1.27 1.27))))
  (property "Footprint" "Connectors:GS2" (at 157.48 82.55 0) (effects (font (size 1.27 1.27)) hide))
  (property "Datasheet" "" (at 157.48 82.55 0) (effects (font (size 1.27 1.27)) hide)) (pin "1") (pin "2"))

 (sheet_instances (path "" (page "1"))))
